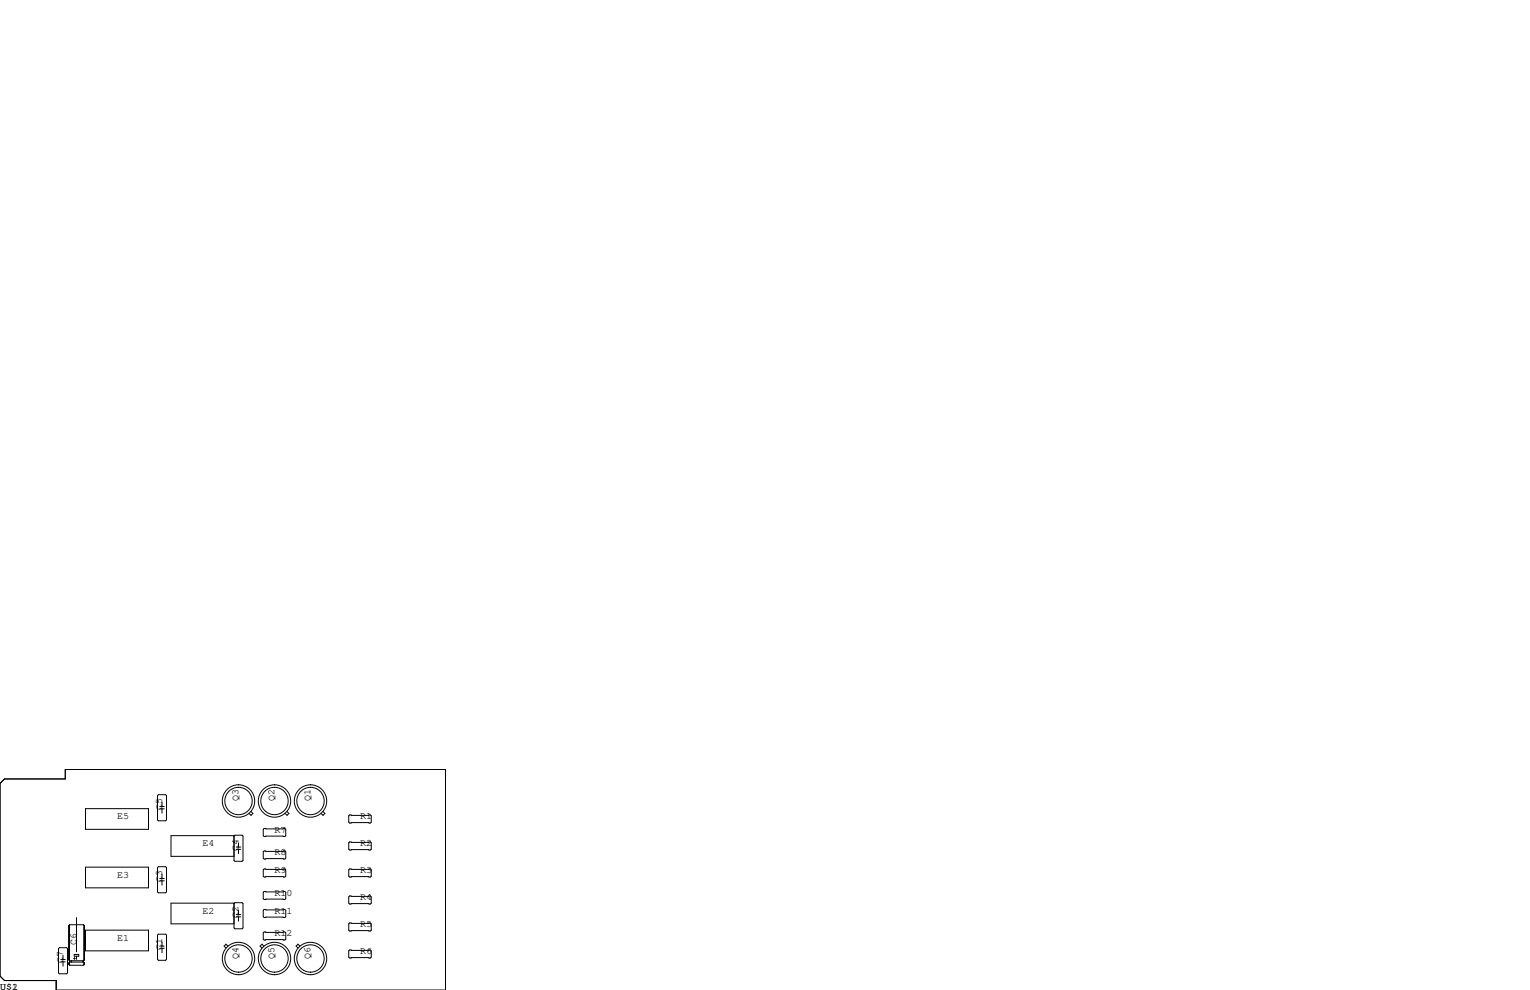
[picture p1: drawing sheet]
<svg xmlns="http://www.w3.org/2000/svg" width="432mm" height="279mm" viewBox="0 0 432 279" stroke-linecap="round" stroke-linejoin="round" font-family="sans-serif">
<g fill="none" stroke="#000" stroke-width=".28">
<path d="M0 221.1l1.3-1.3h17.1v-2.6h107.3v62.2h-109.8v-2.7h-14.6l-1.3-1.2zM24.1 228.2h17.8v5.9h-17.8zM44.7 224.3h2l.3 .2v6.9l-.3 .2h-2l-.2-.2v-6.9zM45.1 228.3h1.3M45.1 227.6h1.3M45.7 226.4v1.2M45.7 228.3v1.2M66 236l.3-.3h2l.3 .3v6.8l-.3 .3h-2l-.3-.3v-7h-17.7v5.9h17.7M66.7 239.7h1.2M66.7 239.1h1.2M67.3 237.9v1.2M67.3 239.7v1.2"/>
<path d="M70.8 229l.6 .6-.6 .5-.5-.5M74.5 233.8h5.9l.2 .3v1.7l-.2 .3h-5.9l-.2-.3v-1.7zM81 229l.5 .6-.5 .5-.5-.5M91.2 229l.5 .6-.5 .5-.6-.5M98.7 230h5.8l.3 .3v1.7l-.3 .3h-5.8l-.3-.3v-1.7zM98.7 237.6h5.8l.3 .3v1.7l-.3 .3h-5.8l-.3-.3v-1.7zM21.6 259v9.6M24.1 244.7h17.8v5.9h-17.8zM44.5 244.9l.2-.3h2l.3 .3v6.8l-.3 .3h-2l-.2-.3zM45.1 248.6h1.3M45.1 248h1.3M45.7 246.8v1.2"/>
<path d="M45.7 248.6v1.2M66 255l.3-.2h2l.3 .2v6.9l-.3 .2h-2l-.3-.2v-7h-17.7v5.8h17.7M66.7 258.7h1.2M66.7 258.1h1.2M67.3 256.9v1.2M67.3 258.7v1.3M74.3 245.5l.2-.3h5.9l.2 .3v1.8l-.2 .2h-5.9l-.2-.2zM74.3 251.8l.2-.2h5.9l.2 .2v1.8l-.2 .3h-5.9l-.2-.3zM74.3 256.9l.2-.2h5.9l.2 .2v1.8l-.2 .3h-5.9l-.2-.3zM74.5 240.2h5.9l.2 .2v1.8l-.2 .2h-5.9l-.2-.2v-1.8zM98.4 245.5l.3-.3h5.8l.3 .3v1.8l-.3 .2h-5.8l-.3-.2zM98.4 253.1l.3-.2h5.8l.3 .2v1.8l-.3 .2h-5.8l-.3-.2z"/>
<path d="M16.5 267.7l.3-.2h2l.3 .2v6.9l-.3 .2h-2l-.3-.2zM17.1 271.4h1.3M17.1 270.8h1.3M17.8 269.6v1.2M17.8 271.4v1.3M19.5 261.2v9.7M19.5 271.8v.4M19.6 261l-.2 .2v9.7l.2 .2h4M19.6 261v11.4M19.6 261l4.1 .1M19.7 271.3v.1M20.2 271.1v.4"/>
<path d="M20.8 270.5h.5M21 269.4h1.2v.5h-1.2zM21 270.3v.5M21.6 269.9v.9M23.4 271.1v.4M23.5 271.1v.4M23.6 271.5h-4l-.2 .3v.4l.2 .2M23.6 271.5l.2 .3v.4M23.6 271.1v.4M23.7 261.1l.1 9.8M23.7 261.1v9.9M23.7 271.7v.6"/>
<path d="M23.8 261.2v9.7M23.8 271.8v.4M23.8 272.2l-.2 .2h-4M23.8 270.9l-.2 .2M24.1 262.5h17.8v5.9h-17.8zM44.5 263.9l.2-.2h2l.3 .2v6.9l-.3 .2h-2l-.2-.2zM45.1 267.6h1.3M45.1 267h1.3M45.7 265.8v1.2M45.7 267.6v1.3M64.3 267l-.5-.5-.6 .5 .6 .5M74.3 263.3l.2-.3h5.9l.2 .3v1.7l-.2 .3h-5.9l-.2-.3z"/>
<path d="M74.5 267l-.6-.5-.5 .5 .5 .5M84.6 267l-.5-.5-.5 .5 .5 .5M98.4 260.7l.3-.2h5.8l.3 .2v1.8l-.3 .3h-5.8l-.3-.3zM98.4 268.4l.3-.3h5.8l.3 .3v1.7l-.3 .3h-5.8l-.3-.3z"/>
<circle cx="67.3" cy="226.1" r="3.9"/>
<circle cx="67.3" cy="226.1" r="4.6"/>
<circle cx="77.5" cy="226.1" r="3.9"/>
<circle cx="77.5" cy="226.1" r="4.6"/>
<circle cx="87.6" cy="226.1" r="3.9"/>
<circle cx="87.6" cy="226.1" r="4.6"/>
<circle cx="67.3" cy="270.5" r="4.6"/>
<circle cx="67.3" cy="270.5" r="3.9"/>
<circle cx="77.5" cy="270.5" r="4.6"/>
<circle cx="77.5" cy="270.5" r="3.9"/>
<circle cx="87.6" cy="270.5" r="4.6"/>
<circle cx="87.6" cy="270.5" r="3.9"/>
</g>
<g font-size="2.8">
<text x="67.3" y="226.1" transform="rotate(-90 67.3 226.1)">Q3</text>
<text x="77.5" y="226.1" transform="rotate(-90 77.5 226.1)">Q2</text>
<text x="87.6" y="226.1" transform="rotate(-90 87.6 226.1)">Q1</text>
<text x="33" y="231.1">E5</text>
<text x="45.7" y="228.6" transform="rotate(-90 45.7 228.6)">C5</text>
<text x="101.6" y="231.1">R1</text>
<text x="57.1" y="238.8">E4</text>
<text x="77.5" y="234.9">R7</text>
<text x="101.6" y="238.8">R2</text>
<text x="67.3" y="240" transform="rotate(-90 67.3 240)">C4</text>
<text x="77.5" y="241.3">R8</text>
<text x="33" y="247.6">E3</text>
<text x="45.7" y="248.9" transform="rotate(-90 45.7 248.9)">C3</text>
<text x="77.5" y="246.4">R9</text>
<text x="101.6" y="246.4">R3</text>
<text x="57.1" y="257.8">E2</text>
<text x="77.5" y="252.7">R10</text>
<text x="77.5" y="257.8">R11</text>
<text x="101.6" y="254">R4</text>
<text x="67.3" y="259.1" transform="rotate(-90 67.3 259.1)">C2</text>
<text x="101.6" y="261.6">R5</text>
<text x="21.6" y="266.7" transform="rotate(-90 21.6 266.7)">C6</text>
<text x="33" y="265.4">E1</text>
<text x="45.7" y="268" transform="rotate(-90 45.7 268)">C1</text>
<text x="77.5" y="264.2">R12</text>
<text x="101.6" y="269.2">R6</text>
<text x="17.8" y="271.8" transform="rotate(-90 17.8 271.8)">C7</text>
<text x="67.3" y="270.5" transform="rotate(-90 67.3 270.5)">Q4</text>
<text x="77.5" y="270.5" transform="rotate(-90 77.5 270.5)">Q5</text>
<text x="87.6" y="270.5" transform="rotate(-90 87.6 270.5)">Q6</text>
<text x="0" y="279.4">U$1</text>
<text x="3.4" y="279.4">2</text>
</g>
</svg>
